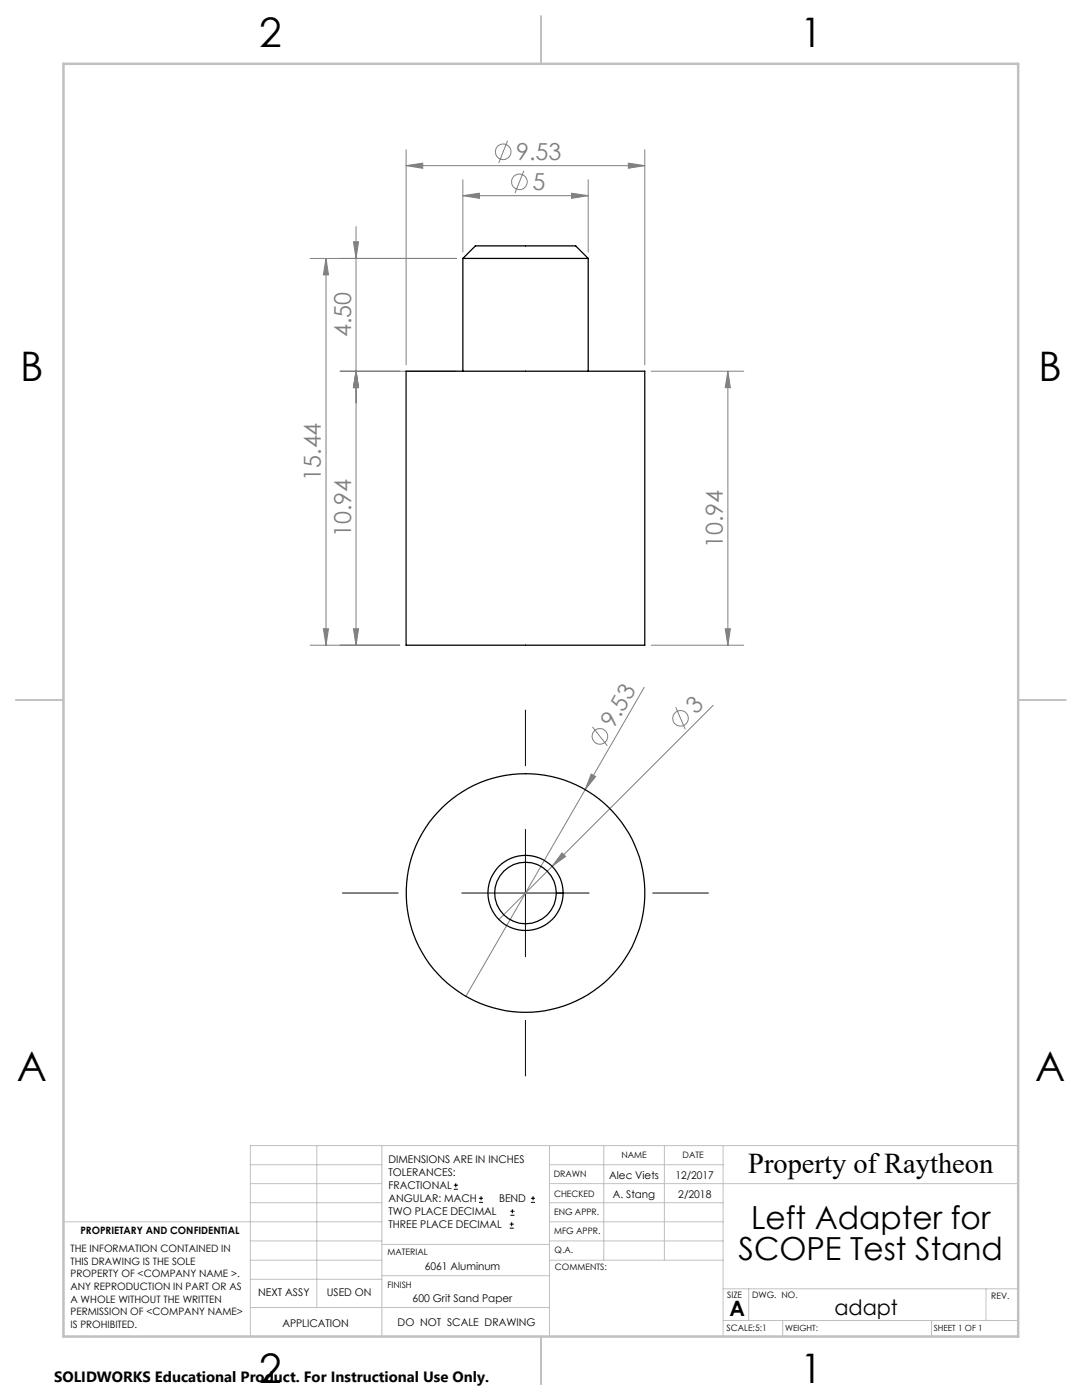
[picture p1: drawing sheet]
<svg xmlns="http://www.w3.org/2000/svg" width="216mm" height="279mm" viewBox="0 0 216 279" stroke-linecap="round" stroke-linejoin="round" font-family="sans-serif">
<g fill="none" stroke="#808080" stroke-width=".2">
<path d="M81 33.1l3.3-.5v1zM81 29.9v42.9M81 33.1h47.7M92.4 39.1l3.3-.5v1zM92.4 35.9v14.4M92.4 39.1h25M101.3 28.1l-1.8 4.4M104.5 34.1l-1.7 4.4M114.1 38.6l3.3 .5-3.3 .5zM117.4 35.9v14.4M125.4 32.6l3.3 .5-3.3 .5zM128.7 29.9v42.9"/>
<path d="M61.9 51.6h29.2M65.1 51.6l.4 3.3h-1zM65.1 51.6v77.2M70.5 48.3h1l-.5 3.3zM71 45.2v83.6M67.9 74.1h23.2M71 74.1l.5 3.3h-1zM129.9 74.1h18.5M145.2 74.1v54.7M145.2 74.1l.5 3.3h-1zM61.9 128.8h17.9M64.5 125.5h1l-.4 3.3z"/>
<path d="M70.5 125.5h1l-.5 3.3zM128.6 137.2l-11.8 20.4M129.9 128.8h18.5M144.7 125.5h1l-.5 3.3zM116.8 157.6l-23.8 41.2M118 154.5l.9 .5-2.1 2.6zM118.2 145.1l3 3.7M134.8 141.1l1.9 4.5M142.3 140.8l-42.7 42.7M112.1 170.2l.8 .7-2.7 2z"/>
<circle cx="100.4" cy="30.3" r="1.55"/>
<circle cx="103.6" cy="36.3" r="1.55"/>
<circle cx="119.7" cy="147" r="1.56"/>
<circle cx="135.8" cy="143.4" r="1.55"/>
</g>
<g fill="none" stroke="#000" stroke-width=".2">
<path d="M104.8 141.7v11.1M68.3 178.2h11.1M92.1 178.2h25.4M104.8 165.5v25.4M130.2 178.2h11.2M104.8 203.6v11.1M90.6 237.3h.8M90.6 236.5h.8M90.9 236.1v.9M95.6 240h.8M95.6 239.1h.8M96 238.7v.8"/>
<path d="M105.9 240h.9M105.9 239.1h.9M106.4 238.7v.8M101.7 245.1h.8M101.7 244.3h.8M101.8 242.5h.9M101.8 241.7h.9M102.1 243.9v.8M102.2 241.3v.8"/>
</g>
<g fill="none" stroke="#c0c0c0" stroke-width=".2">
<path d="M50 232.4h26.2M50 236.2h26.2M63.2 228.6v32.3M76.2 228.6v38.1M109.6 228.6v38.1M109.6 232.4h34.7M109.6 236.2h93.6M120.5 228.6v22.9M132.6 228.6v22.9M144.3 228.6v38.1M203.2 228.6h-153.2v38.1M12.7 243.8h63.5"/>
<path d="M50 251.5h26.2M50 240h26.2M50 247.7h26.2M50 255.3h26.2M76.2 254.6h33.4M76.2 248.4h33.4M109.6 251.5h34.7M109.6 243.8h34.7M109.6 240h34.7M109.6 247.7h34.7M144.3 257.2h58.9M149.4 257.2v6.3"/>
<path d="M196.7 257.2v6.3M50 260.9h59.6M144.3 263.5h58.9M156.2 263.5v3.2M185.9 263.5v3.2"/>
</g>
<path d="M108 3.2v9.5M3.1 139.7h9.6M203.2 139.7h9.5M108 266.7v9.6" fill="none" stroke="#c0c0c0" stroke-width=".25"/>
<path d="M12.7 12.7h190.5v254h-190.5z" fill="none" stroke="#c0c0c0" stroke-width=".5"/>
<g fill="#808080">
<path d="M112.1 170.2l.8 .7-2.7 2z"/>
<path d="M118 154.5l.9 .5-2.1 2.6z"/>
<path d="M125.4 32.6l3.3 .5-3.3 .5zM81 33.1l3.3-.5v1z"/>
<path d="M92.4 39.1l3.3-.5v1zM114.1 38.6l3.3 .5-3.3 .5z"/>
<path d="M144.7 125.5h1l-.5 3.3zM145.2 74.1l.5 3.3h-1z"/>
<path d="M70.5 48.3h1l-.5 3.3zM71 74.1l.5 3.3h-1zM71 74.1l.5 3.3h-1zM70.5 125.5h1l-.5 3.3zM65.1 51.6l.4 3.3h-1zM64.5 125.5h1l-.4 3.3z"/>
</g>
<g fill="none" stroke="#000" stroke-width=".25">
<path d="M92.4 51.6l2.5-2.5h20l2.5 2.5M92.4 51.6h25M92.4 51.6v22.5M117.4 51.6v22.5M81 74.1h47.7v54.7h-47.7zM111 178.2h1.4"/>
<circle cx="104.9" cy="178.2" r="7.5"/>
<circle cx="104.9" cy="178.2" r="23.8"/>
<circle cx="104.9" cy="178.2" r="6.1"/>
</g>
<g font-size="8.1">
<text x="51.7" y="9.3">2</text>
<text x="159.7" y="9.3">1</text>
<text x="4" y="76">B</text>
<text x="207.2" y="76">B</text>
<text x="3.3" y="215.7">A</text>
<text x="206.5" y="215.7">A</text>
<text x="51.7" y="276">2</text>
<text x="159.7" y="276">1</text>
</g>
<g font-size="6.3">
<text x="149.9" y="245.4">Left Adapter for</text>
<text x="147.4" y="251.4">SCOPE Test Stand</text>
</g>
<text font-size="5.7" x="149.3" y="234.1">Property of Raytheon</text>
<g font-size="4.7" fill="#808080">
<text x="103" y="32">9.53</text>
<text x="106.2" y="38">5</text>
<text x="70" y="67.3" transform="rotate(-90 70 67.3)">4.50</text>
<text x="64" y="96" transform="rotate(-90 64 96)">15.44</text>
<text x="70" y="107.2" transform="rotate(-90 70 107.2)">10.94</text>
<text x="144.2" y="109.4" transform="rotate(-90 144.2 109.4)">10.94</text>
<text x="138.8" y="142.7" transform="rotate(-45 138.8 142.7)">3</text>
<text x="122.5" y="145.6" transform="rotate(-60 122.5 145.6)">9.53</text>
</g>
<g font-size="4.2">
<text x="145.6" y="262.7">A</text>
<text x="166.5" y="262.4">adapt</text>
</g>
<text font-size="3" x="10.8" y="275.7">SOLIDWORKS Educational Product. For Instructional Use Only.</text>
<g font-size="2.1">
<text x="77.5" y="232.2">DIMENSIONS ARE IN INCHES</text>
<text x="77.5" y="234.7">TOLERANCES:</text>
<text x="77.5" y="237.3">FRACTIONAL</text>
<text x="77.5" y="239.9">ANGULAR: MACH</text>
<text x="99.6" y="239.9">BEND</text>
<text x="121.5" y="235.2">Alec Viets</text>
<text x="122.3" y="239">A. Stang</text>
<text x="134.8" y="235.2">12/2017</text>
<text x="135.3" y="239">2/2018</text>
<text x="77.5" y="242.5">TWO PLACE DECIMAL</text>
<text x="77.5" y="245.1">THREE PLACE DECIMAL</text>
<text x="84.7" y="253.4">6061 Aluminum</text>
<text x="51.5" y="258.7">NEXT ASSY</text>
<text x="65.2" y="258.6">USED ON</text>
<text x="82.3" y="259.8">600 Grit Sand Paper</text>
<text x="56.3" y="264.8">APPLICATION</text>
<text x="79.3" y="264.6">DO NOT SCALE DRAWING</text>
</g>
<g font-size="2">
<text x="14.1" y="249.9">THE INFORMATION CONTAINED IN</text>
<text x="16" y="246.3">PROPRIETARY AND CONFIDENTIAL</text>
<text x="14.1" y="252.4">THIS DRAWING IS THE SOLE</text>
<text x="14.1" y="254.9">PROPERTY OF &lt;COMPANY NAME &gt;.</text>
<text x="14.1" y="257.4">ANY REPRODUCTION IN PART OR AS</text>
<text x="14.1" y="260">A WHOLE WITHOUT THE WRITTEN</text>
<text x="14.1" y="262.5">PERMISSION OF &lt;COMPANY NAME&gt;</text>
<text x="14.1" y="265">IS PROHIBITED.</text>
</g>
<g font-size="1.8">
<text x="124" y="231.1">NAME</text>
<text x="136.2" y="231.1">DATE</text>
<text x="110.5" y="234.8">DRAWN</text>
<text x="110.5" y="238.9">CHECKED</text>
<text x="110.6" y="242.5">ENG APPR.</text>
<text x="77.3" y="250.5">MATERIAL</text>
<text x="110.6" y="246.3">MFG APPR.</text>
<text x="110.7" y="250">Q.A.</text>
<text x="77.3" y="257">FINISH</text>
<text x="110.7" y="253.5">COMMENTS:</text>
<text x="145.1" y="259">SIZE</text>
<text x="150.1" y="259.1">DWG. NO.</text>
<text x="197.8" y="259.2">REV.</text>
<text x="145" y="265.7">SCALE:5:1</text>
</g>
<g font-size="1.7">
<text x="156.7" y="265.7">WEIGHT:</text>
<text x="186.3" y="265.7">SHEET 1 OF 1</text>
</g>
</svg>
